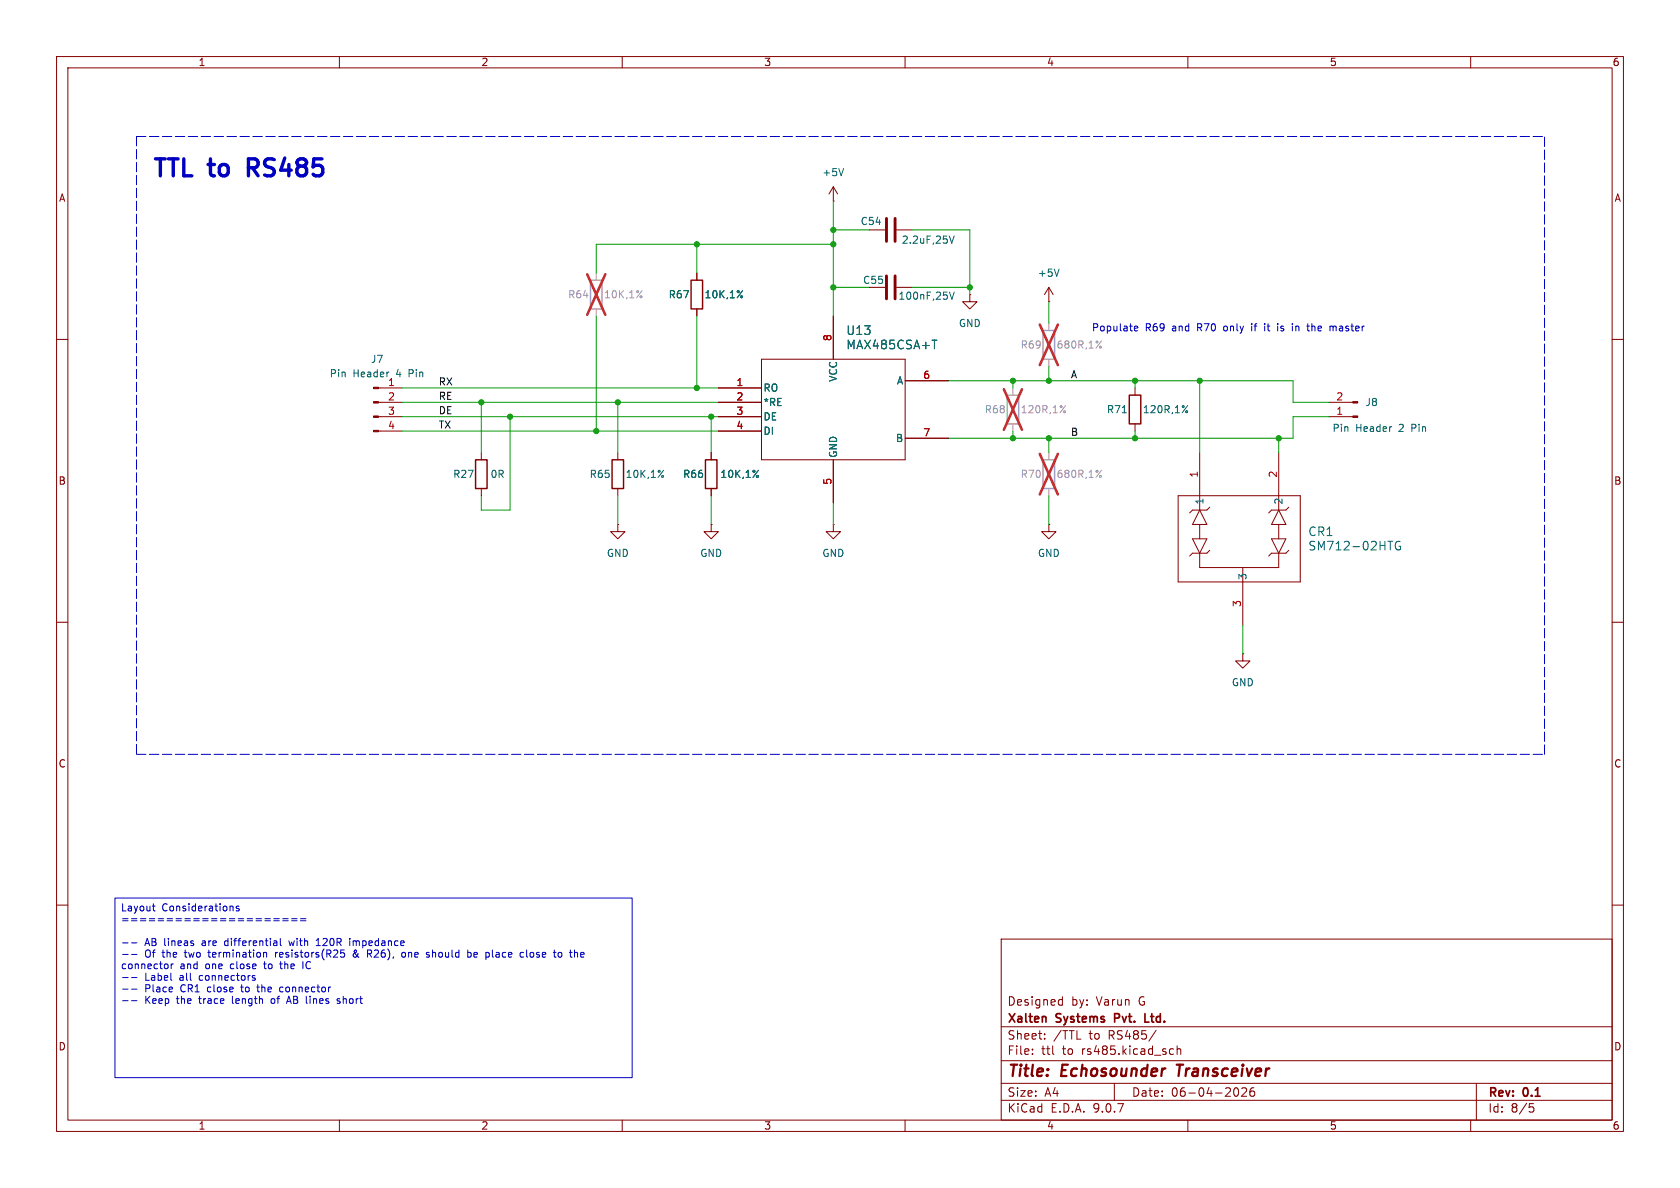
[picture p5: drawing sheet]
(kicad_sch
 (version 20250114)
 (generator "eeschema")
 (generator_version "9.0")
 (paper "A4")
 (title_block
  (title "Echosounder Transceiver")
  (date "06-04-2026")
  (rev "0.1")
  (company "Xalten Systems Pvt. Ltd.")
  (comment 1 "Designed by: Varun G"))
 (lib_symbols
  (symbol "Connector:Conn_01x02_Pin"
   (pin_names
    (offset 1.016) (hide yes)) (exclude_from_sim no) (in_bom yes) (on_board yes)
   (property "Reference" "J" (at 0 2.54 0) (effects (font (size 1.27 1.27))))
   (property "Value" "Conn_01x02_Pin" (at 0 -5.08 0) (effects (font (size 1.27 1.27))))
   (property "Footprint" "" (at 0 0 0) (effects (font (size 1.27 1.27)) (hide yes)))
   (property "Datasheet" "~" (at 0 0 0) (effects (font (size 1.27 1.27)) (hide yes)))
   (property "Description" "Generic connector, single row, 01x02, script generated" (at 0 0 0) (effects (font (size 1.27 1.27)) (hide yes)))
   (property "ki_locked" "" (at 0 0 0) (effects (font (size 1.27 1.27))))
   (symbol "Conn_01x02_Pin_1_1"
    (rectangle (start 0.8636 0.127) (end 0 -0.127) (stroke (width 0.1524) (type default)) (fill (type outline)))
    (rectangle (start 0.8636 -2.413) (end 0 -2.667) (stroke (width 0.1524) (type default)) (fill (type outline)))
    (polyline (pts (xy 1.27 0) (xy 0.8636 0)) (stroke (width 0.1524) (type default)) (fill (type none)))
    (polyline (pts (xy 1.27 -2.54) (xy 0.8636 -2.54)) (stroke (width 0.1524) (type default)) (fill (type none)))
    (pin passive line (at 5.08 0 180) (length 3.81) (name "Pin_1" (effects (font (size 1.27 1.27)))) (number "1" (effects (font (size 1.27 1.27)))))
    (pin passive line (at 5.08 -2.54 180) (length 3.81) (name "Pin_2" (effects (font (size 1.27 1.27)))) (number "2" (effects (font (size 1.27 1.27))))))
   (embedded_fonts no))
  (symbol "Connector:Conn_01x04_Pin"
   (pin_names
    (offset 1.016) (hide yes)) (exclude_from_sim no) (in_bom yes) (on_board yes)
   (property "Reference" "J" (at 0 5.08 0) (effects (font (size 1.27 1.27))))
   (property "Value" "Conn_01x04_Pin" (at 0 -7.62 0) (effects (font (size 1.27 1.27))))
   (property "Footprint" "" (at 0 0 0) (effects (font (size 1.27 1.27)) (hide yes)))
   (property "Datasheet" "~" (at 0 0 0) (effects (font (size 1.27 1.27)) (hide yes)))
   (property "Description" "Generic connector, single row, 01x04, script generated" (at 0 0 0) (effects (font (size 1.27 1.27)) (hide yes)))
   (property "ki_locked" "" (at 0 0 0) (effects (font (size 1.27 1.27))))
   (symbol "Conn_01x04_Pin_1_1"
    (rectangle (start 0.8636 2.667) (end 0 2.413) (stroke (width 0.1524) (type default)) (fill (type outline)))
    (rectangle (start 0.8636 0.127) (end 0 -0.127) (stroke (width 0.1524) (type default)) (fill (type outline)))
    (rectangle (start 0.8636 -2.413) (end 0 -2.667) (stroke (width 0.1524) (type default)) (fill (type outline)))
    (rectangle (start 0.8636 -4.953) (end 0 -5.207) (stroke (width 0.1524) (type default)) (fill (type outline)))
    (polyline (pts (xy 1.27 2.54) (xy 0.8636 2.54)) (stroke (width 0.1524) (type default)) (fill (type none)))
    (polyline (pts (xy 1.27 0) (xy 0.8636 0)) (stroke (width 0.1524) (type default)) (fill (type none)))
    (polyline (pts (xy 1.27 -2.54) (xy 0.8636 -2.54)) (stroke (width 0.1524) (type default)) (fill (type none)))
    (polyline (pts (xy 1.27 -5.08) (xy 0.8636 -5.08)) (stroke (width 0.1524) (type default)) (fill (type none)))
    (pin passive line (at 5.08 2.54 180) (length 3.81) (name "Pin_1" (effects (font (size 1.27 1.27)))) (number "1" (effects (font (size 1.27 1.27)))))
    (pin passive line (at 5.08 0 180) (length 3.81) (name "Pin_2" (effects (font (size 1.27 1.27)))) (number "2" (effects (font (size 1.27 1.27)))))
    (pin passive line (at 5.08 -2.54 180) (length 3.81) (name "Pin_3" (effects (font (size 1.27 1.27)))) (number "3" (effects (font (size 1.27 1.27)))))
    (pin passive line (at 5.08 -5.08 180) (length 3.81) (name "Pin_4" (effects (font (size 1.27 1.27)))) (number "4" (effects (font (size 1.27 1.27))))))
   (embedded_fonts no))
  (symbol "Device:C"
   (pin_numbers (hide yes))
   (pin_names
    (offset 0.254)) (exclude_from_sim no) (in_bom yes) (on_board yes)
   (property "Reference" "C" (at 0.635 2.54 0) (effects (font (size 1.27 1.27)) (justify left)))
   (property "Value" "C" (at 0.635 -2.54 0) (effects (font (size 1.27 1.27)) (justify left)))
   (property "Footprint" "" (at 0.9652 -3.81 0) (effects (font (size 1.27 1.27)) (hide yes)))
   (property "Datasheet" "~" (at 0 0 0) (effects (font (size 1.27 1.27)) (hide yes)))
   (property "Description" "Unpolarized capacitor" (at 0 0 0) (effects (font (size 1.27 1.27)) (hide yes)))
   (symbol "C_0_1"
    (polyline (pts (xy -2.032 0.762) (xy 2.032 0.762)) (stroke (width 0.508) (type default)) (fill (type none)))
    (polyline (pts (xy -2.032 -0.762) (xy 2.032 -0.762)) (stroke (width 0.508) (type default)) (fill (type none))))
   (symbol "C_1_1"
    (pin passive line (at 0 3.81 270) (length 2.794) (name "~" (effects (font (size 1.27 1.27)))) (number "1" (effects (font (size 1.27 1.27)))))
    (pin passive line (at 0 -3.81 90) (length 2.794) (name "~" (effects (font (size 1.27 1.27)))) (number "2" (effects (font (size 1.27 1.27))))))
   (embedded_fonts no))
  (symbol "Device:R"
   (pin_numbers (hide yes))
   (pin_names
    (offset 0)) (exclude_from_sim no) (in_bom yes) (on_board yes)
   (property "Reference" "R" (at 2.032 0 90) (effects (font (size 1.27 1.27))))
   (property "Value" "R" (at 0 0 90) (effects (font (size 1.27 1.27))))
   (property "Footprint" "" (at -1.778 0 90) (effects (font (size 1.27 1.27)) (hide yes)))
   (property "Datasheet" "~" (at 0 0 0) (effects (font (size 1.27 1.27)) (hide yes)))
   (property "Description" "Resistor" (at 0 0 0) (effects (font (size 1.27 1.27)) (hide yes)))
   (symbol "R_0_1"
    (rectangle (start -1.016 -2.54) (end 1.016 2.54) (stroke (width 0.254) (type default)) (fill (type none))))
   (symbol "R_1_1"
    (pin passive line (at 0 3.81 270) (length 1.27) (name "~" (effects (font (size 1.27 1.27)))) (number "1" (effects (font (size 1.27 1.27)))))
    (pin passive line (at 0 -3.81 90) (length 1.27) (name "~" (effects (font (size 1.27 1.27)))) (number "2" (effects (font (size 1.27 1.27))))))
   (embedded_fonts no))
  (symbol "Echosounder Transceiver:MAX485CSA+T"
   (pin_names
    (offset 0.254)) (exclude_from_sim no) (in_bom yes) (on_board yes)
   (property "Reference" "U" (at 0 13.97 0) (effects (font (size 1.524 1.524))))
   (property "Value" "MAX485CSA+T" (at -0.254 3.048 0) (effects (font (size 1.524 1.524))))
   (property "Footprint" "" (at 0 0 0) (effects (font (size 1.27 1.27)
    (italic yes)) (hide yes)))
   (property "Datasheet" "MAX485CSA+T" (at -20.32 3.81 0) (effects (font (size 1.27 1.27)
    (italic yes)) (hide yes)))
   (property "Description" "" (at 0 0 0) (effects (font (size 1.27 1.27)) (hide yes)))
   (property "Manufacturer" "Analog Devices" (at 0 0 0) (effects (font (size 1.27 1.27)) (hide yes)))
   (property "ManufacturerPartNumber" "MAX485CSA+T" (at 0 0 0) (effects (font (size 1.27 1.27)) (hide yes)))
   (property "XaltenPartNumber" "" (at 0 0 0) (effects (font (size 1.27 1.27)) (hide yes)))
   (property "Supplier" "Element14" (at 0 0 0) (effects (font (size 1.27 1.27)) (hide yes)))
   (property "SupplierPartNumber" "2512123" (at 0 0 0) (effects (font (size 1.27 1.27)) (hide yes)))
   (property "SupplierURL" "https://in.element14.com/maxim-integrated-products/max485csa-t/rs422-rs485-txrx-2-5mbps-5-25v/dp/2512123" (at 0 0 0) (effects (font (size 1.27 1.27)) (hide yes)))
   (property "UnitPriceINR" "474.08" (at 0 0 0) (effects (font (size 1.27 1.27)) (hide yes)))
   (property "OperatingTemperatureRange" "0C to 70C" (at 0 0 0) (effects (font (size 1.27 1.27)) (hide yes)))
   (symbol "MAX485CSA+T_0_1"
    (polyline (pts (xy -12.7 8.89) (xy -12.7 -8.89)) (stroke (width 0.127) (type default)) (fill (type none)))
    (polyline (pts (xy -12.7 -8.89) (xy 12.7 -8.89)) (stroke (width 0.127) (type default)) (fill (type none)))
    (polyline (pts (xy 12.7 8.89) (xy -12.7 8.89)) (stroke (width 0.127) (type default)) (fill (type none)))
    (polyline (pts (xy 12.7 -8.89) (xy 12.7 8.89)) (stroke (width 0.127) (type default)) (fill (type none)))
    (pin output line (at -20.32 3.81 0) (length 7.62) (name "RO" (effects (font (size 1.27 1.27)))) (number "1" (effects (font (size 1.27 1.27)))))
    (pin output line (at -20.32 1.27 0) (length 7.62) (name "*RE" (effects (font (size 1.27 1.27)))) (number "2" (effects (font (size 1.27 1.27)))))
    (pin output line (at -20.32 -1.27 0) (length 7.62) (name "DE" (effects (font (size 1.27 1.27)))) (number "3" (effects (font (size 1.27 1.27)))))
    (pin input line (at -20.32 -3.81 0) (length 7.62) (name "DI" (effects (font (size 1.27 1.27)))) (number "4" (effects (font (size 1.27 1.27)))))
    (pin power_in line (at 0 16.51 270) (length 7.62) (name "VCC" (effects (font (size 1.27 1.27)))) (number "8" (effects (font (size 1.27 1.27)))))
    (pin power_out line (at 0 -16.51 90) (length 7.62) (name "GND" (effects (font (size 1.27 1.27)))) (number "5" (effects (font (size 1.27 1.27))))))
   (symbol "MAX485CSA+T_1_1"
    (pin bidirectional line (at 20.32 5.08 180) (length 7.62) (name "A" (effects (font (size 1.27 1.27)))) (number "6" (effects (font (size 1.27 1.27)))))
    (pin bidirectional line (at 20.32 -5.08 180) (length 7.62) (name "B" (effects (font (size 1.27 1.27)))) (number "7" (effects (font (size 1.27 1.27))))))
   (embedded_fonts no))
  (symbol "Echosounder Transceiver:SM712-02HTG"
   (pin_names
    (offset 0.254)) (exclude_from_sim no) (in_bom yes) (on_board yes)
   (property "Reference" "CR" (at 1.27 12.7 0) (effects (font (size 1.524 1.524))))
   (property "Value" "SM712-02HTG" (at 1.27 10.16 0) (effects (font (size 1.524 1.524))))
   (property "Footprint" "SOT23-3_LTF" (at 0 0 0) (effects (font (size 1.27 1.27)
    (italic yes)) (hide yes)))
   (property "Datasheet" "SM712-02HTG" (at 0 0 0) (effects (font (size 1.27 1.27)
    (italic yes)) (hide yes)))
   (property "Description" "TVS Diode, 12V" (at 0 0 0) (effects (font (size 1.27 1.27)) (hide yes)))
   (property "Manufacturer" "LittleFuse" (at 0 0 0) (effects (font (size 1.27 1.27)) (hide yes)))
   (property "ManufacturerPartNumber" "SM712-02HTG" (at 0 0 0) (effects (font (size 1.27 1.27)) (hide yes)))
   (property "XaltenPartNumber" "D-TVS-12V" (at 0 0 0) (effects (font (size 1.27 1.27)) (hide yes)))
   (property "Supplier" "Element14" (at 0 0 0) (effects (font (size 1.27 1.27)) (hide yes)))
   (property "SupplierPartNumber" "2749175" (at 0 0 0) (effects (font (size 1.27 1.27)) (hide yes)))
   (property "SupplierURL" "https://in.element14.com/littelfuse/sm712-02htg/diode-esd-protection-aec-q101/dp/2749175" (at 0 0 0) (effects (font (size 1.27 1.27)) (hide yes)))
   (property "UnitPriceINR" "58.77" (at 0 0 0) (effects (font (size 1.27 1.27)) (hide yes)))
   (property "OperatingTemperatureRange" "-40C to 125C" (at 0 0 0) (effects (font (size 1.27 1.27)) (hide yes)))
   (symbol "SM712-02HTG_0_1"
    (polyline (pts (xy -11.43 7.62) (xy -11.43 -7.62)) (stroke (width 0.127) (type default)) (fill (type none)))
    (polyline (pts (xy -11.43 -7.62) (xy 10.16 -7.62)) (stroke (width 0.127) (type default)) (fill (type none)))
    (polyline (pts (xy -8.89 5.08) (xy -9.398 4.572)) (stroke (width 0.127) (type default)) (fill (type none)))
    (polyline (pts (xy -8.89 5.08) (xy -6.35 5.08)) (stroke (width 0.127) (type default)) (fill (type none)))
    (polyline (pts (xy -8.89 2.54) (xy -7.62 5.08)) (stroke (width 0.127) (type default)) (fill (type none)))
    (polyline (pts (xy -8.89 0) (xy -7.62 -2.54)) (stroke (width 0.127) (type default)) (fill (type none)))
    (polyline (pts (xy -8.89 0) (xy -6.35 0)) (stroke (width 0.127) (type default)) (fill (type none)))
    (polyline (pts (xy -8.89 -2.54) (xy -9.398 -3.048)) (stroke (width 0.127) (type default)) (fill (type none)))
    (polyline (pts (xy -8.89 -2.54) (xy -6.35 -2.54)) (stroke (width 0.127) (type default)) (fill (type none)))
    (polyline (pts (xy -7.62 5.08) (xy -7.62 7.62)) (stroke (width 0.127) (type default)) (fill (type none)))
    (polyline (pts (xy -7.62 0) (xy -7.62 2.54)) (stroke (width 0.127) (type default)) (fill (type none)))
    (polyline (pts (xy -7.62 -2.54) (xy -6.35 0)) (stroke (width 0.127) (type default)) (fill (type none)))
    (polyline (pts (xy -7.62 -5.08) (xy -7.62 -2.54)) (stroke (width 0.127) (type default)) (fill (type none)))
    (polyline (pts (xy -6.35 5.08) (xy -5.842 5.588)) (stroke (width 0.127) (type default)) (fill (type none)))
    (polyline (pts (xy -6.35 2.54) (xy -8.89 2.54)) (stroke (width 0.127) (type default)) (fill (type none)))
    (polyline (pts (xy -6.35 2.54) (xy -7.62 5.08)) (stroke (width 0.127) (type default)) (fill (type none)))
    (polyline (pts (xy -6.35 -2.54) (xy -5.842 -2.032)) (stroke (width 0.127) (type default)) (fill (type none)))
    (polyline (pts (xy 5.08 5.08) (xy 4.572 4.572)) (stroke (width 0.127) (type default)) (fill (type none)))
    (polyline (pts (xy 5.08 5.08) (xy 7.62 5.08)) (stroke (width 0.127) (type default)) (fill (type none)))
    (polyline (pts (xy 5.08 2.54) (xy 6.35 5.08)) (stroke (width 0.127) (type default)) (fill (type none)))
    (polyline (pts (xy 5.08 0) (xy 6.35 -2.54)) (stroke (width 0.127) (type default)) (fill (type none)))
    (polyline (pts (xy 5.08 0) (xy 7.62 0)) (stroke (width 0.127) (type default)) (fill (type none)))
    (polyline (pts (xy 5.08 -2.54) (xy 4.572 -3.048)) (stroke (width 0.127) (type default)) (fill (type none)))
    (polyline (pts (xy 5.08 -2.54) (xy 7.62 -2.54)) (stroke (width 0.127) (type default)) (fill (type none)))
    (polyline (pts (xy 6.35 5.08) (xy 6.35 7.62)) (stroke (width 0.127) (type default)) (fill (type none)))
    (polyline (pts (xy 6.35 0) (xy 6.35 2.54)) (stroke (width 0.127) (type default)) (fill (type none)))
    (polyline (pts (xy 6.35 -2.54) (xy 7.62 0)) (stroke (width 0.127) (type default)) (fill (type none)))
    (polyline (pts (xy 6.35 -5.08) (xy 6.35 -2.54)) (stroke (width 0.127) (type default)) (fill (type none)))
    (polyline (pts (xy 7.62 5.08) (xy 8.128 5.588)) (stroke (width 0.127) (type default)) (fill (type none)))
    (polyline (pts (xy 7.62 2.54) (xy 5.08 2.54)) (stroke (width 0.127) (type default)) (fill (type none)))
    (polyline (pts (xy 7.62 2.54) (xy 6.35 5.08)) (stroke (width 0.127) (type default)) (fill (type none)))
    (polyline (pts (xy 7.62 -2.54) (xy 8.128 -2.032)) (stroke (width 0.127) (type default)) (fill (type none)))
    (polyline (pts (xy 10.16 7.62) (xy -11.43 7.62)) (stroke (width 0.127) (type default)) (fill (type none)))
    (polyline (pts (xy 10.16 -7.62) (xy 10.16 7.62)) (stroke (width 0.127) (type default)) (fill (type none)))
    (pin unspecified line (at -7.62 15.24 270) (length 7.62) (name "1" (effects (font (size 1.27 1.27)))) (number "1" (effects (font (size 1.27 1.27)))))
    (pin unspecified line (at 0 -15.24 90) (length 7.62) (name "3" (effects (font (size 1.27 1.27)))) (number "3" (effects (font (size 1.27 1.27)))))
    (pin unspecified line (at 6.35 15.24 270) (length 7.62) (name "2" (effects (font (size 1.27 1.27)))) (number "2" (effects (font (size 1.27 1.27))))))
   (symbol "SM712-02HTG_1_1"
    (polyline (pts (xy -7.62 -5.08) (xy 6.35 -5.08)) (stroke (width 0) (type default)) (fill (type none)))
    (polyline (pts (xy 0 -7.62) (xy 0 -5.08)) (stroke (width 0) (type default)) (fill (type none))))
   (embedded_fonts no))
  (symbol "power:+5V"
   (power)
   (pin_numbers (hide yes))
   (pin_names
    (offset 0) (hide yes)) (exclude_from_sim no) (in_bom yes) (on_board yes)
   (property "Reference" "#PWR" (at 0 -3.81 0) (effects (font (size 1.27 1.27)) (hide yes)))
   (property "Value" "+5V" (at 0 3.556 0) (effects (font (size 1.27 1.27))))
   (property "Footprint" "" (at 0 0 0) (effects (font (size 1.27 1.27)) (hide yes)))
   (property "Datasheet" "" (at 0 0 0) (effects (font (size 1.27 1.27)) (hide yes)))
   (property "Description" "Power symbol creates a global label with name \"+5V\"" (at 0 0 0) (effects (font (size 1.27 1.27)) (hide yes)))
   (symbol "+5V_0_1"
    (polyline (pts (xy -0.762 1.27) (xy 0 2.54)) (stroke (width 0) (type default)) (fill (type none)))
    (polyline (pts (xy 0 2.54) (xy 0.762 1.27)) (stroke (width 0) (type default)) (fill (type none)))
    (polyline (pts (xy 0 0) (xy 0 2.54)) (stroke (width 0) (type default)) (fill (type none))))
   (symbol "+5V_1_1"
    (pin power_in line (at 0 0 90) (length 0) (name "~" (effects (font (size 1.27 1.27)))) (number "1" (effects (font (size 1.27 1.27))))))
   (embedded_fonts no))
  (symbol "power:GND"
   (power)
   (pin_numbers (hide yes))
   (pin_names
    (offset 0) (hide yes)) (exclude_from_sim no) (in_bom yes) (on_board yes)
   (property "Reference" "#PWR" (at 0 -6.35 0) (effects (font (size 1.27 1.27)) (hide yes)))
   (property "Value" "GND" (at 0 -3.81 0) (effects (font (size 1.27 1.27))))
   (property "Footprint" "" (at 0 0 0) (effects (font (size 1.27 1.27)) (hide yes)))
   (property "Datasheet" "" (at 0 0 0) (effects (font (size 1.27 1.27)) (hide yes)))
   (property "Description" "Power symbol creates a global label with name \"GND\" , ground" (at 0 0 0) (effects (font (size 1.27 1.27)) (hide yes)))
   (symbol "GND_0_1"
    (polyline (pts (xy 0 0) (xy 0 -1.27) (xy 1.27 -1.27) (xy 0 -2.54) (xy -1.27 -1.27) (xy 0 -1.27)) (stroke (width 0) (type default)) (fill (type none))))
   (symbol "GND_1_1"
    (pin power_in line (at 0 0 270) (length 0) (name "~" (effects (font (size 1.27 1.27)))) (number "1" (effects (font (size 1.27 1.27))))))
   (embedded_fonts no)))
 (text "TTL to RS485"
  (exclude_from_sim no)
  (at 42.418 29.972 0)
  (effects (font (size 3 3) (thickness 0.6)
    (bold yes))))
 (text "Populate R69 and R70 only if it is in the master"
  (exclude_from_sim no)
  (at 217.17 58.166 0)
  (effects (font (size 1.27 1.27))))
 (text_box "Layout Considerations\n=====================\n\n-- AB lineas are differential with 120R impedance\n-- Of the two termination resistors(R25 & R26), one should be place close to the connector and one close to the IC\n-- Label all connectors\n-- Place CR1 close to the connector\n-- Keep the trace length of AB lines short\n"
  (exclude_from_sim no)
  (at 20.32 158.75 0)
  (size 91.44 31.75)
  (margins 0.9525 0.9525 0.9525 0.9525)
  (stroke (width 0) (type solid))
  (fill (type none))
  (effects (font (size 1.27 1.27)) (justify left top)))
 (junction
  (at 171.45 50.8)
  (diameter 0)
  (color 0 0 0 0))
 (junction
  (at 212.09 67.31)
  (diameter 0)
  (color 0 0 0 0))
 (junction
  (at 185.42 67.31)
  (diameter 0)
  (color 0 0 0 0))
 (junction
  (at 179.07 77.47)
  (diameter 0)
  (color 0 0 0 0))
 (junction
  (at 109.22 71.12)
  (diameter 0)
  (color 0 0 0 0))
 (junction
  (at 179.07 67.31)
  (diameter 0)
  (color 0 0 0 0))
 (junction
  (at 85.09 71.12)
  (diameter 0)
  (color 0 0 0 0))
 (junction
  (at 185.42 77.47)
  (diameter 0)
  (color 0 0 0 0))
 (junction
  (at 105.41 76.2)
  (diameter 0)
  (color 0 0 0 0))
 (junction
  (at 147.32 40.64)
  (diameter 0)
  (color 0 0 0 0))
 (junction
  (at 123.19 68.58)
  (diameter 0)
  (color 0 0 0 0))
 (junction
  (at 90.17 73.66)
  (diameter 0)
  (color 0 0 0 0))
 (junction
  (at 200.66 67.31)
  (diameter 0)
  (color 0 0 0 0))
 (junction
  (at 226.06 77.47)
  (diameter 0)
  (color 0 0 0 0))
 (junction
  (at 123.19 43.18)
  (diameter 0)
  (color 0 0 0 0))
 (junction
  (at 147.32 43.18)
  (diameter 0)
  (color 0 0 0 0))
 (junction
  (at 200.66 77.47)
  (diameter 0)
  (color 0 0 0 0))
 (junction
  (at 125.73 73.66)
  (diameter 0)
  (color 0 0 0 0))
 (junction
  (at 147.32 50.8)
  (diameter 0)
  (color 0 0 0 0))
 (wire
  (pts (xy 147.32 40.64) (xy 153.67 40.64))
  (stroke (width 0) (type default)))
 (wire
  (pts (xy 171.45 40.64) (xy 171.45 50.8))
  (stroke (width 0) (type default)))
 (wire
  (pts (xy 147.32 40.64) (xy 147.32 43.18))
  (stroke (width 0) (type default)))
 (wire
  (pts (xy 167.64 77.47) (xy 179.07 77.47))
  (stroke (width 0) (type default)))
 (wire
  (pts (xy 228.6 67.31) (xy 228.6 71.12))
  (stroke (width 0) (type default)))
 (polyline
  (pts (xy 24.13 133.35) (xy 273.05 133.35))
  (stroke (width 0) (type dash)))
 (wire
  (pts (xy 185.42 67.31) (xy 200.66 67.31))
  (stroke (width 0) (type default)))
 (wire
  (pts (xy 105.41 48.26) (xy 105.41 43.18))
  (stroke (width 0) (type default)))
 (wire
  (pts (xy 105.41 76.2) (xy 127 76.2))
  (stroke (width 0) (type default)))
 (wire
  (pts (xy 226.06 77.47) (xy 228.6 77.47))
  (stroke (width 0) (type default)))
 (wire
  (pts (xy 71.12 71.12) (xy 85.09 71.12))
  (stroke (width 0) (type default)))
 (wire
  (pts (xy 85.09 87.63) (xy 85.09 90.17))
  (stroke (width 0) (type default)))
 (wire
  (pts (xy 228.6 71.12) (xy 234.95 71.12))
  (stroke (width 0) (type default)))
 (wire
  (pts (xy 185.42 77.47) (xy 200.66 77.47))
  (stroke (width 0) (type default)))
 (wire
  (pts (xy 179.07 76.2) (xy 179.07 77.47))
  (stroke (width 0) (type default)))
 (wire
  (pts (xy 109.22 71.12) (xy 109.22 80.01))
  (stroke (width 0) (type default)))
 (wire
  (pts (xy 71.12 73.66) (xy 90.17 73.66))
  (stroke (width 0) (type default)))
 (wire
  (pts (xy 200.66 76.2) (xy 200.66 77.47))
  (stroke (width 0) (type default)))
 (wire
  (pts (xy 147.32 43.18) (xy 147.32 50.8))
  (stroke (width 0) (type default)))
 (wire
  (pts (xy 71.12 68.58) (xy 123.19 68.58))
  (stroke (width 0) (type default)))
 (wire
  (pts (xy 123.19 48.26) (xy 123.19 43.18))
  (stroke (width 0) (type default)))
 (wire
  (pts (xy 123.19 43.18) (xy 147.32 43.18))
  (stroke (width 0) (type default)))
 (wire
  (pts (xy 125.73 87.63) (xy 125.73 92.71))
  (stroke (width 0) (type default)))
 (wire
  (pts (xy 185.42 64.77) (xy 185.42 67.31))
  (stroke (width 0) (type default)))
 (wire
  (pts (xy 200.66 67.31) (xy 200.66 68.58))
  (stroke (width 0) (type default)))
 (wire
  (pts (xy 185.42 87.63) (xy 185.42 92.71))
  (stroke (width 0) (type default)))
 (wire
  (pts (xy 147.32 50.8) (xy 153.67 50.8))
  (stroke (width 0) (type default)))
 (polyline
  (pts (xy 24.13 24.13) (xy 24.13 133.35))
  (stroke (width 0) (type dash)))
 (wire
  (pts (xy 85.09 71.12) (xy 85.09 80.01))
  (stroke (width 0) (type default)))
 (wire
  (pts (xy 123.19 68.58) (xy 127 68.58))
  (stroke (width 0) (type default)))
 (wire
  (pts (xy 105.41 55.88) (xy 105.41 76.2))
  (stroke (width 0) (type default)))
 (wire
  (pts (xy 161.29 50.8) (xy 171.45 50.8))
  (stroke (width 0) (type default)))
 (wire
  (pts (xy 179.07 77.47) (xy 185.42 77.47))
  (stroke (width 0) (type default)))
 (polyline
  (pts (xy 24.13 24.13) (xy 273.05 24.13))
  (stroke (width 0) (type dash)))
 (wire
  (pts (xy 125.73 73.66) (xy 127 73.66))
  (stroke (width 0) (type default)))
 (wire
  (pts (xy 179.07 67.31) (xy 179.07 68.58))
  (stroke (width 0) (type default)))
 (wire
  (pts (xy 212.09 80.01) (xy 212.09 67.31))
  (stroke (width 0) (type default)))
 (wire
  (pts (xy 226.06 77.47) (xy 226.06 80.01))
  (stroke (width 0) (type default)))
 (wire
  (pts (xy 219.71 110.49) (xy 219.71 115.57))
  (stroke (width 0) (type default)))
 (wire
  (pts (xy 109.22 87.63) (xy 109.22 92.71))
  (stroke (width 0) (type default)))
 (wire
  (pts (xy 85.09 71.12) (xy 109.22 71.12))
  (stroke (width 0) (type default)))
 (wire
  (pts (xy 85.09 90.17) (xy 90.17 90.17))
  (stroke (width 0) (type default)))
 (wire
  (pts (xy 185.42 53.34) (xy 185.42 57.15))
  (stroke (width 0) (type default)))
 (wire
  (pts (xy 171.45 50.8) (xy 171.45 52.07))
  (stroke (width 0) (type default)))
 (wire
  (pts (xy 161.29 40.64) (xy 171.45 40.64))
  (stroke (width 0) (type default)))
 (wire
  (pts (xy 147.32 88.9) (xy 147.32 92.71))
  (stroke (width 0) (type default)))
 (wire
  (pts (xy 90.17 73.66) (xy 125.73 73.66))
  (stroke (width 0) (type default)))
 (wire
  (pts (xy 147.32 35.56) (xy 147.32 40.64))
  (stroke (width 0) (type default)))
 (wire
  (pts (xy 109.22 71.12) (xy 127 71.12))
  (stroke (width 0) (type default)))
 (wire
  (pts (xy 228.6 77.47) (xy 228.6 73.66))
  (stroke (width 0) (type default)))
 (wire
  (pts (xy 185.42 80.01) (xy 185.42 77.47))
  (stroke (width 0) (type default)))
 (wire
  (pts (xy 71.12 76.2) (xy 105.41 76.2))
  (stroke (width 0) (type default)))
 (wire
  (pts (xy 147.32 50.8) (xy 147.32 55.88))
  (stroke (width 0) (type default)))
 (polyline
  (pts (xy 273.05 133.35) (xy 273.05 24.13))
  (stroke (width 0) (type dash)))
 (wire
  (pts (xy 212.09 67.31) (xy 228.6 67.31))
  (stroke (width 0) (type default)))
 (wire
  (pts (xy 200.66 77.47) (xy 226.06 77.47))
  (stroke (width 0) (type default)))
 (wire
  (pts (xy 90.17 73.66) (xy 90.17 90.17))
  (stroke (width 0) (type default)))
 (wire
  (pts (xy 179.07 67.31) (xy 185.42 67.31))
  (stroke (width 0) (type default)))
 (wire
  (pts (xy 200.66 67.31) (xy 212.09 67.31))
  (stroke (width 0) (type default)))
 (wire
  (pts (xy 167.64 67.31) (xy 179.07 67.31))
  (stroke (width 0) (type default)))
 (wire
  (pts (xy 125.73 73.66) (xy 125.73 80.01))
  (stroke (width 0) (type default)))
 (wire
  (pts (xy 123.19 55.88) (xy 123.19 68.58))
  (stroke (width 0) (type default)))
 (wire
  (pts (xy 228.6 73.66) (xy 234.95 73.66))
  (stroke (width 0) (type default)))
 (wire
  (pts (xy 105.41 43.18) (xy 123.19 43.18))
  (stroke (width 0) (type default)))
 (label "A"
  (at 189.23 67.31 0)
  (effects (font (size 1.27 1.27)) (justify left bottom)))
 (label "B"
  (at 189.23 77.47 0)
  (effects (font (size 1.27 1.27)) (justify left bottom)))
 (label "TX"
  (at 77.47 76.2 0)
  (effects (font (size 1.27 1.27)) (justify left bottom)))
 (label "DE"
  (at 77.47 73.66 0)
  (effects (font (size 1.27 1.27)) (justify left bottom)))
 (label "RX"
  (at 77.47 68.58 0)
  (effects (font (size 1.27 1.27)) (justify left bottom)))
 (label "RE"
  (at 77.47 71.12 0)
  (effects (font (size 1.27 1.27)) (justify left bottom)))
 (symbol
  (lib_id "power:GND")
  (at 125.73 92.71 0)
  (unit 1)
  (exclude_from_sim no)
  (in_bom yes)
  (on_board yes)
  (dnp no)
  (fields_autoplaced yes)
  (property "Reference" "#PWR0108" (at 125.73 99.06 0) (effects (font (size 1.27 1.27)) (hide yes)))
  (property "Value" "GND" (at 125.73 97.79 0) (effects (font (size 1.27 1.27))))
  (property "Footprint" "" (at 125.73 92.71 0) (effects (font (size 1.27 1.27)) (hide yes)))
  (property "Datasheet" "" (at 125.73 92.71 0) (effects (font (size 1.27 1.27)) (hide yes)))
  (property "Description" "Power symbol creates a global label with name \"GND\" , ground" (at 125.73 92.71 0) (effects (font (size 1.27 1.27)) (hide yes)))
  (pin "1"))
 (symbol
  (lib_id "power:GND")
  (at 171.45 52.07 0)
  (unit 1)
  (exclude_from_sim no)
  (in_bom yes)
  (on_board yes)
  (dnp no)
  (fields_autoplaced yes)
  (property "Reference" "#PWR099" (at 171.45 58.42 0) (effects (font (size 1.27 1.27)) (hide yes)))
  (property "Value" "GND" (at 171.45 57.15 0) (effects (font (size 1.27 1.27))))
  (property "Footprint" "" (at 171.45 52.07 0) (effects (font (size 1.27 1.27)) (hide yes)))
  (property "Datasheet" "" (at 171.45 52.07 0) (effects (font (size 1.27 1.27)) (hide yes)))
  (property "Description" "Power symbol creates a global label with name \"GND\" , ground" (at 171.45 52.07 0) (effects (font (size 1.27 1.27)) (hide yes)))
  (pin "1"))
 (symbol
  (lib_id "power:+5V")
  (at 185.42 53.34 0)
  (unit 1)
  (exclude_from_sim no)
  (in_bom yes)
  (on_board yes)
  (dnp no)
  (fields_autoplaced yes)
  (property "Reference" "#PWR0100" (at 185.42 57.15 0) (effects (font (size 1.27 1.27)) (hide yes)))
  (property "Value" "+5V" (at 185.42 48.26 0) (effects (font (size 1.27 1.27))))
  (property "Footprint" "" (at 185.42 53.34 0) (effects (font (size 1.27 1.27)) (hide yes)))
  (property "Datasheet" "" (at 185.42 53.34 0) (effects (font (size 1.27 1.27)) (hide yes)))
  (property "Description" "Power symbol creates a global label with name \"+5V\"" (at 185.42 53.34 0) (effects (font (size 1.27 1.27)) (hide yes)))
  (pin "1"))
 (symbol
  (lib_id "Device:C")
  (at 157.48 50.8 90)
  (unit 1)
  (exclude_from_sim no)
  (in_bom yes)
  (on_board yes)
  (dnp no)
  (property "Reference" "C55" (at 154.432 49.53 90) (effects (font (size 1.27 1.27))))
  (property "Value" "100nF,25V" (at 163.83 52.324 90) (effects (font (size 1.27 1.27))))
  (property "Footprint" "XaltenFootprints:C0603" (at 161.29 49.8348 0) (effects (font (size 1.27 1.27)) (hide yes)))
  (property "Datasheet" "~" (at 157.48 50.8 0) (effects (font (size 1.27 1.27)) (hide yes)))
  (property "Description" "Unpolarized capacitor" (at 157.48 50.8 0) (effects (font (size 1.27 1.27)) (hide yes)))
  (pin "2")
  (pin "1"))
 (symbol
  (lib_id "Device:R")
  (at 179.07 72.39 0)
  (unit 1)
  (exclude_from_sim no)
  (in_bom yes)
  (on_board yes)
  (dnp yes)
  (property "Reference" "R68" (at 173.99 72.39 0) (effects (font (size 1.27 1.27)) (justify left)))
  (property "Value" "120R,1%" (at 180.34 72.39 0) (effects (font (size 1.27 1.27)) (justify left)))
  (property "Footprint" "XaltenFootprints:R0603" (at 177.292 72.39 90) (effects (font (size 1.27 1.27)) (hide yes)))
  (property "Datasheet" "~" (at 179.07 72.39 0) (effects (font (size 1.27 1.27)) (hide yes)))
  (property "Description" "Resistor" (at 179.07 72.39 0) (effects (font (size 1.27 1.27)) (hide yes)))
  (pin "2")
  (pin "1"))
 (symbol
  (lib_id "Device:R")
  (at 109.22 83.82 0)
  (unit 1)
  (exclude_from_sim no)
  (in_bom yes)
  (on_board yes)
  (dnp no)
  (property "Reference" "R65" (at 104.14 83.82 0) (effects (font (size 1.27 1.27)) (justify left)))
  (property "Value" "10K,1%" (at 110.49 83.82 0) (effects (font (size 1.27 1.27)) (justify left)))
  (property "Footprint" "XaltenFootprints:R0603" (at 107.442 83.82 90) (effects (font (size 1.27 1.27)) (hide yes)))
  (property "Datasheet" "~" (at 109.22 83.82 0) (effects (font (size 1.27 1.27)) (hide yes)))
  (property "Description" "Resistor" (at 109.22 83.82 0) (effects (font (size 1.27 1.27)) (hide yes)))
  (pin "2")
  (pin "1"))
 (symbol
  (lib_id "Device:R")
  (at 123.19 52.07 0)
  (unit 1)
  (exclude_from_sim no)
  (in_bom yes)
  (on_board yes)
  (dnp no)
  (property "Reference" "R67" (at 118.11 52.07 0) (effects (font (size 1.27 1.27)) (justify left)))
  (property "Value" "10K,1%" (at 124.46 52.07 0) (effects (font (size 1.27 1.27)) (justify left)))
  (property "Footprint" "XaltenFootprints:R0603" (at 121.412 52.07 90) (effects (font (size 1.27 1.27)) (hide yes)))
  (property "Datasheet" "~" (at 123.19 52.07 0) (effects (font (size 1.27 1.27)) (hide yes)))
  (property "Description" "Resistor" (at 123.19 52.07 0) (effects (font (size 1.27 1.27)) (hide yes)))
  (pin "2")
  (pin "1"))
 (symbol
  (lib_id "power:GND")
  (at 185.42 92.71 0)
  (unit 1)
  (exclude_from_sim no)
  (in_bom yes)
  (on_board yes)
  (dnp no)
  (fields_autoplaced yes)
  (property "Reference" "#PWR0101" (at 185.42 99.06 0) (effects (font (size 1.27 1.27)) (hide yes)))
  (property "Value" "GND" (at 185.42 97.79 0) (effects (font (size 1.27 1.27))))
  (property "Footprint" "" (at 185.42 92.71 0) (effects (font (size 1.27 1.27)) (hide yes)))
  (property "Datasheet" "" (at 185.42 92.71 0) (effects (font (size 1.27 1.27)) (hide yes)))
  (property "Description" "Power symbol creates a global label with name \"GND\" , ground" (at 185.42 92.71 0) (effects (font (size 1.27 1.27)) (hide yes)))
  (pin "1"))
 (symbol
  (lib_id "Device:R")
  (at 125.73 83.82 0)
  (unit 1)
  (exclude_from_sim no)
  (in_bom yes)
  (on_board yes)
  (dnp no)
  (property "Reference" "R66" (at 120.65 83.82 0) (effects (font (size 1.27 1.27)) (justify left)))
  (property "Value" "10K,1%" (at 127.254 83.82 0) (effects (font (size 1.27 1.27)) (justify left)))
  (property "Footprint" "XaltenFootprints:R0603" (at 123.952 83.82 90) (effects (font (size 1.27 1.27)) (hide yes)))
  (property "Datasheet" "~" (at 125.73 83.82 0) (effects (font (size 1.27 1.27)) (hide yes)))
  (property "Description" "Resistor" (at 125.73 83.82 0) (effects (font (size 1.27 1.27)) (hide yes)))
  (pin "2")
  (pin "1"))
 (symbol
  (lib_id "Device:C")
  (at 157.48 40.64 90)
  (unit 1)
  (exclude_from_sim no)
  (in_bom yes)
  (on_board yes)
  (dnp no)
  (property "Reference" "C54" (at 155.956 39.116 90) (effects (font (size 1.27 1.27)) (justify left)))
  (property "Value" "2.2uF,25V" (at 168.91 42.418 90) (effects (font (size 1.27 1.27)) (justify left)))
  (property "Footprint" "XaltenFootprints:C0603" (at 161.29 39.6748 0) (effects (font (size 1.27 1.27)) (hide yes)))
  (property "Datasheet" "~" (at 157.48 40.64 0) (effects (font (size 1.27 1.27)) (hide yes)))
  (property "Description" "Unpolarized capacitor" (at 157.48 40.64 0) (effects (font (size 1.27 1.27)) (hide yes)))
  (pin "2")
  (pin "1"))
 (symbol
  (lib_id "Echosounder Transceiver:SM712-02HTG")
  (at 219.71 95.25 0)
  (unit 1)
  (exclude_from_sim no)
  (in_bom yes)
  (on_board yes)
  (dnp no)
  (fields_autoplaced yes)
  (property "Reference" "CR1" (at 231.14 93.9799 0) (effects (font (size 1.524 1.524)) (justify left)))
  (property "Value" "SM712-02HTG" (at 231.14 96.5199 0) (effects (font (size 1.524 1.524)) (justify left)))
  (property "Footprint" "XaltenFootprints:SOT-23-3" (at 219.71 95.25 0) (effects (font (size 1.27 1.27)
    (italic yes)) (hide yes)))
  (property "Datasheet" "SM712-02HTG" (at 219.71 95.25 0) (effects (font (size 1.27 1.27)
    (italic yes)) (hide yes)))
  (property "Description" "TVS Diode, 12V" (at 219.71 95.25 0) (effects (font (size 1.27 1.27)) (hide yes)))
  (property "Manufacturer" "LittleFuse" (at 219.71 95.25 0) (effects (font (size 1.27 1.27)) (hide yes)))
  (property "ManufacturerPartNumber" "SM712-02HTG" (at 219.71 95.25 0) (effects (font (size 1.27 1.27)) (hide yes)))
  (property "XaltenPartNumber" "D-TVS-12V" (at 219.71 95.25 0) (effects (font (size 1.27 1.27)) (hide yes)))
  (property "Supplier" "Element14" (at 219.71 95.25 0) (effects (font (size 1.27 1.27)) (hide yes)))
  (property "SupplierPartNumber" "2749175" (at 219.71 95.25 0) (effects (font (size 1.27 1.27)) (hide yes)))
  (property "SupplierURL" "https://in.element14.com/littelfuse/sm712-02htg/diode-esd-protection-aec-q101/dp/2749175" (at 219.71 95.25 0) (effects (font (size 1.27 1.27)) (hide yes)))
  (property "UnitPriceINR" "58.77" (at 219.71 95.25 0) (effects (font (size 1.27 1.27)) (hide yes)))
  (property "OperatingTemperatureRange" "-40C to 125C" (at 219.71 95.25 0) (effects (font (size 1.27 1.27)) (hide yes)))
  (pin "1")
  (pin "3")
  (pin "2"))
 (symbol
  (lib_id "power:+5V")
  (at 147.32 35.56 0)
  (unit 1)
  (exclude_from_sim no)
  (in_bom yes)
  (on_board yes)
  (dnp no)
  (fields_autoplaced yes)
  (property "Reference" "#PWR097" (at 147.32 39.37 0) (effects (font (size 1.27 1.27)) (hide yes)))
  (property "Value" "+5V" (at 147.32 30.48 0) (effects (font (size 1.27 1.27))))
  (property "Footprint" "" (at 147.32 35.56 0) (effects (font (size 1.27 1.27)) (hide yes)))
  (property "Datasheet" "" (at 147.32 35.56 0) (effects (font (size 1.27 1.27)) (hide yes)))
  (property "Description" "Power symbol creates a global label with name \"+5V\"" (at 147.32 35.56 0) (effects (font (size 1.27 1.27)) (hide yes)))
  (pin "1"))
 (symbol
  (lib_id "Device:R")
  (at 105.41 52.07 0)
  (unit 1)
  (exclude_from_sim no)
  (in_bom yes)
  (on_board yes)
  (dnp yes)
  (property "Reference" "R64" (at 100.33 52.07 0) (effects (font (size 1.27 1.27)) (justify left)))
  (property "Value" "10K,1%" (at 106.68 52.07 0) (effects (font (size 1.27 1.27)) (justify left)))
  (property "Footprint" "XaltenFootprints:R0603" (at 103.632 52.07 90) (effects (font (size 1.27 1.27)) (hide yes)))
  (property "Datasheet" "~" (at 105.41 52.07 0) (effects (font (size 1.27 1.27)) (hide yes)))
  (property "Description" "Resistor" (at 105.41 52.07 0) (effects (font (size 1.27 1.27)) (hide yes)))
  (pin "2")
  (pin "1"))
 (symbol
  (lib_id "Device:R")
  (at 200.66 72.39 0)
  (unit 1)
  (exclude_from_sim no)
  (in_bom yes)
  (on_board yes)
  (dnp no)
  (property "Reference" "R71" (at 195.58 72.39 0) (effects (font (size 1.27 1.27)) (justify left)))
  (property "Value" "120R,1%" (at 201.93 72.39 0) (effects (font (size 1.27 1.27)) (justify left)))
  (property "Footprint" "XaltenFootprints:R0603" (at 198.882 72.39 90) (effects (font (size 1.27 1.27)) (hide yes)))
  (property "Datasheet" "~" (at 200.66 72.39 0) (effects (font (size 1.27 1.27)) (hide yes)))
  (property "Description" "Resistor" (at 200.66 72.39 0) (effects (font (size 1.27 1.27)) (hide yes)))
  (pin "2")
  (pin "1"))
 (symbol
  (lib_id "Echosounder Transceiver:MAX485CSA+T")
  (at 147.32 72.39 0)
  (unit 1)
  (exclude_from_sim no)
  (in_bom yes)
  (on_board yes)
  (dnp no)
  (fields_autoplaced yes)
  (property "Reference" "U13" (at 149.4633 58.42 0) (effects (font (size 1.524 1.524)) (justify left)))
  (property "Value" "MAX485CSA+T" (at 149.4633 60.96 0) (effects (font (size 1.524 1.524)) (justify left)))
  (property "Footprint" "XaltenFootprints:SOIC-8-5.3x5.3x1.27" (at 147.32 72.39 0) (effects (font (size 1.27 1.27)
    (italic yes)) (hide yes)))
  (property "Datasheet" "MAX485CSA+T" (at 127 68.58 0) (effects (font (size 1.27 1.27)
    (italic yes)) (hide yes)))
  (property "Description" "" (at 147.32 72.39 0) (effects (font (size 1.27 1.27)) (hide yes)))
  (property "Manufacturer" "Analog Devices" (at 147.32 72.39 0) (effects (font (size 1.27 1.27)) (hide yes)))
  (property "ManufacturerPartNumber" "MAX485CSA+T" (at 147.32 72.39 0) (effects (font (size 1.27 1.27)) (hide yes)))
  (property "XaltenPartNumber" "" (at 147.32 72.39 0) (effects (font (size 1.27 1.27)) (hide yes)))
  (property "Supplier" "Element14" (at 147.32 72.39 0) (effects (font (size 1.27 1.27)) (hide yes)))
  (property "SupplierPartNumber" "2512123" (at 147.32 72.39 0) (effects (font (size 1.27 1.27)) (hide yes)))
  (property "SupplierURL" "https://in.element14.com/maxim-integrated-products/max485csa-t/rs422-rs485-txrx-2-5mbps-5-25v/dp/2512123" (at 147.32 72.39 0) (effects (font (size 1.27 1.27)) (hide yes)))
  (property "UnitPriceINR" "474.08" (at 147.32 72.39 0) (effects (font (size 1.27 1.27)) (hide yes)))
  (property "OperatingTemperatureRange" "0C to 70C" (at 147.32 72.39 0) (effects (font (size 1.27 1.27)) (hide yes)))
  (pin "2")
  (pin "8")
  (pin "4")
  (pin "3")
  (pin "5")
  (pin "6")
  (pin "1")
  (pin "7"))
 (symbol
  (lib_id "power:GND")
  (at 109.22 92.71 0)
  (unit 1)
  (exclude_from_sim no)
  (in_bom yes)
  (on_board yes)
  (dnp no)
  (fields_autoplaced yes)
  (property "Reference" "#PWR0109" (at 109.22 99.06 0) (effects (font (size 1.27 1.27)) (hide yes)))
  (property "Value" "GND" (at 109.22 97.79 0) (effects (font (size 1.27 1.27))))
  (property "Footprint" "" (at 109.22 92.71 0) (effects (font (size 1.27 1.27)) (hide yes)))
  (property "Datasheet" "" (at 109.22 92.71 0) (effects (font (size 1.27 1.27)) (hide yes)))
  (property "Description" "Power symbol creates a global label with name \"GND\" , ground" (at 109.22 92.71 0) (effects (font (size 1.27 1.27)) (hide yes)))
  (pin "1"))
 (symbol
  (lib_id "Device:R")
  (at 85.09 83.82 0)
  (unit 1)
  (exclude_from_sim no)
  (in_bom yes)
  (on_board yes)
  (dnp no)
  (property "Reference" "R27" (at 80.01 83.82 0) (effects (font (size 1.27 1.27)) (justify left)))
  (property "Value" "0R" (at 86.614 83.82 0) (effects (font (size 1.27 1.27)) (justify left)))
  (property "Footprint" "XaltenFootprints:R0603" (at 83.312 83.82 90) (effects (font (size 1.27 1.27)) (hide yes)))
  (property "Datasheet" "~" (at 85.09 83.82 0) (effects (font (size 1.27 1.27)) (hide yes)))
  (property "Description" "Resistor" (at 85.09 83.82 0) (effects (font (size 1.27 1.27)) (hide yes)))
  (pin "2")
  (pin "1"))
 (symbol
  (lib_id "Device:R")
  (at 185.42 60.96 0)
  (unit 1)
  (exclude_from_sim no)
  (in_bom yes)
  (on_board yes)
  (dnp yes)
  (property "Reference" "R69" (at 180.34 60.96 0) (effects (font (size 1.27 1.27)) (justify left)))
  (property "Value" "680R,1%" (at 186.69 60.96 0) (effects (font (size 1.27 1.27)) (justify left)))
  (property "Footprint" "XaltenFootprints:R0603" (at 183.642 60.96 90) (effects (font (size 1.27 1.27)) (hide yes)))
  (property "Datasheet" "~" (at 185.42 60.96 0) (effects (font (size 1.27 1.27)) (hide yes)))
  (property "Description" "Resistor" (at 185.42 60.96 0) (effects (font (size 1.27 1.27)) (hide yes)))
  (pin "2")
  (pin "1"))
 (symbol
  (lib_id "Connector:Conn_01x02_Pin")
  (at 240.03 73.66 180)
  (unit 1)
  (exclude_from_sim no)
  (in_bom yes)
  (on_board yes)
  (dnp no)
  (property "Reference" "J8" (at 241.3 71.1199 0) (effects (font (size 1.27 1.27)) (justify right)))
  (property "Value" "Pin Header 2 Pin" (at 235.458 75.692 0) (effects (font (size 1.27 1.27)) (justify right)))
  (property "Footprint" "Connector_PinHeader_2.54mm:PinHeader_1x02_P2.54mm_Vertical" (at 240.03 73.66 0) (effects (font (size 1.27 1.27)) (hide yes)))
  (property "Datasheet" "~" (at 240.03 73.66 0) (effects (font (size 1.27 1.27)) (hide yes)))
  (property "Description" "Generic connector, single row, 01x02, script generated" (at 240.03 73.66 0) (effects (font (size 1.27 1.27)) (hide yes)))
  (pin "1")
  (pin "2"))
 (symbol
  (lib_id "Device:R")
  (at 185.42 83.82 0)
  (unit 1)
  (exclude_from_sim no)
  (in_bom yes)
  (on_board yes)
  (dnp yes)
  (property "Reference" "R70" (at 180.34 83.82 0) (effects (font (size 1.27 1.27)) (justify left)))
  (property "Value" "680R,1%" (at 186.69 83.82 0) (effects (font (size 1.27 1.27)) (justify left)))
  (property "Footprint" "XaltenFootprints:R0603" (at 183.642 83.82 90) (effects (font (size 1.27 1.27)) (hide yes)))
  (property "Datasheet" "~" (at 185.42 83.82 0) (effects (font (size 1.27 1.27)) (hide yes)))
  (property "Description" "Resistor" (at 185.42 83.82 0) (effects (font (size 1.27 1.27)) (hide yes)))
  (pin "2")
  (pin "1"))
 (symbol
  (lib_id "power:GND")
  (at 147.32 92.71 0)
  (unit 1)
  (exclude_from_sim no)
  (in_bom yes)
  (on_board yes)
  (dnp no)
  (fields_autoplaced yes)
  (property "Reference" "#PWR098" (at 147.32 99.06 0) (effects (font (size 1.27 1.27)) (hide yes)))
  (property "Value" "GND" (at 147.32 97.79 0) (effects (font (size 1.27 1.27))))
  (property "Footprint" "" (at 147.32 92.71 0) (effects (font (size 1.27 1.27)) (hide yes)))
  (property "Datasheet" "" (at 147.32 92.71 0) (effects (font (size 1.27 1.27)) (hide yes)))
  (property "Description" "Power symbol creates a global label with name \"GND\" , ground" (at 147.32 92.71 0) (effects (font (size 1.27 1.27)) (hide yes)))
  (pin "1"))
 (symbol
  (lib_id "power:GND")
  (at 219.71 115.57 0)
  (unit 1)
  (exclude_from_sim no)
  (in_bom yes)
  (on_board yes)
  (dnp no)
  (fields_autoplaced yes)
  (property "Reference" "#PWR0102" (at 219.71 121.92 0) (effects (font (size 1.27 1.27)) (hide yes)))
  (property "Value" "GND" (at 219.71 120.65 0) (effects (font (size 1.27 1.27))))
  (property "Footprint" "" (at 219.71 115.57 0) (effects (font (size 1.27 1.27)) (hide yes)))
  (property "Datasheet" "" (at 219.71 115.57 0) (effects (font (size 1.27 1.27)) (hide yes)))
  (property "Description" "Power symbol creates a global label with name \"GND\" , ground" (at 219.71 115.57 0) (effects (font (size 1.27 1.27)) (hide yes)))
  (pin "1"))
 (symbol
  (lib_id "Connector:Conn_01x04_Pin")
  (at 66.04 71.12 0)
  (unit 1)
  (exclude_from_sim no)
  (in_bom yes)
  (on_board yes)
  (dnp no)
  (fields_autoplaced yes)
  (property "Reference" "J7" (at 66.675 63.5 0) (effects (font (size 1.27 1.27))))
  (property "Value" "Pin Header 4 Pin" (at 66.675 66.04 0) (effects (font (size 1.27 1.27))))
  (property "Footprint" "Connector_PinHeader_2.54mm:PinHeader_1x04_P2.54mm_Vertical" (at 66.04 71.12 0) (effects (font (size 1.27 1.27)) (hide yes)))
  (property "Datasheet" "~" (at 66.04 71.12 0) (effects (font (size 1.27 1.27)) (hide yes)))
  (property "Description" "Generic connector, single row, 01x04, script generated" (at 66.04 71.12 0) (effects (font (size 1.27 1.27)) (hide yes)))
  (pin "3")
  (pin "2")
  (pin "4")
  (pin "1")))
